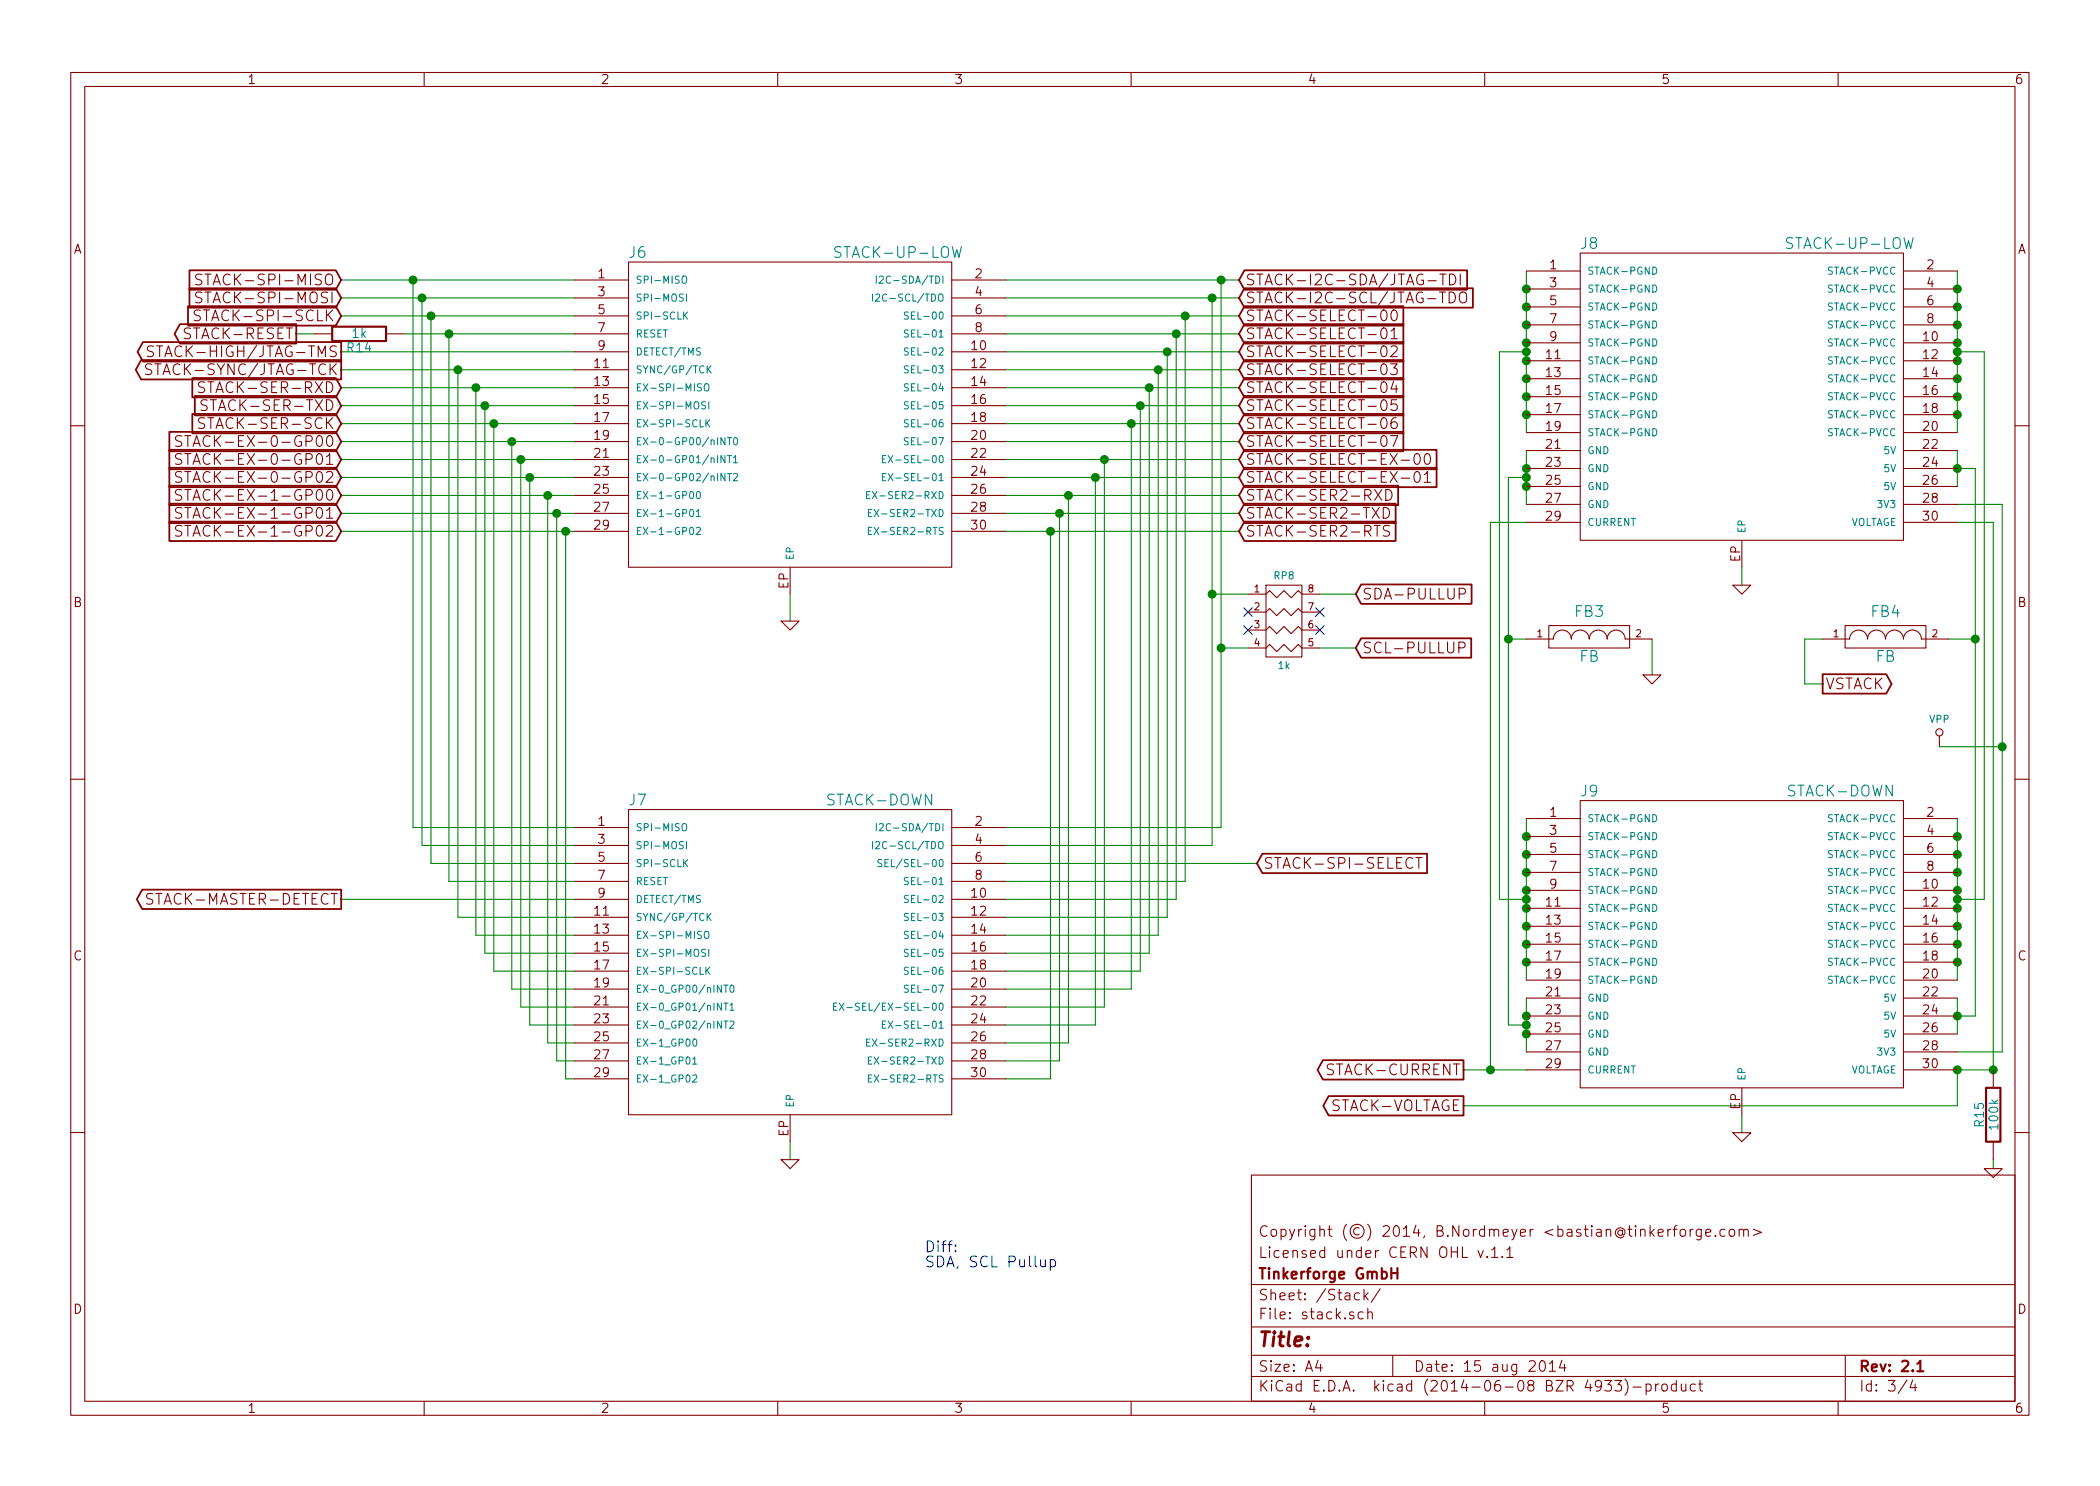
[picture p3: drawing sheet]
EESchema Schematic File Version 4
EELAYER 26 0
EELAYER END
$Descr A4 11693 8268
encoding utf-8
Sheet 3 4
Title ""
Date "15 aug 2014"
Rev "2.1"
Comp "Tinkerforge GmbH"
Comment1 "Licensed under CERN OHL v.1.1"
Comment2 "Copyright (©) 2014, B.Nordmeyer <bastian@tinkerforge.com>"
Comment3 ""
Comment4 ""
$EndDescr
$Comp
L tinkerforge:VPP #PWR073
U 1 1
P 10800 4150
F 0 "#PWR073" H 10800 4350 40  0001 C CNN
F 1 "VPP" H 10800 4300 40  0000 C CNN
F 2 "" H 10800 4150 60  0001 C CNN
F 3 "" H 10800 4150 60  0001 C CNN
	1    10800 4150
	1    0    0    -1  
$EndComp
Connection ~ 11100 5950
Wire Wire Line
	11100 6500 11100 6450
Wire Wire Line
	7350 3300 7550 3300
Wire Wire Line
	6950 3600 6800 3600
Connection ~ 6800 3600
Wire Wire Line
	1900 5000 3200 5000
Connection ~ 5850 2950
Wire Wire Line
	5850 2950 5850 6000
Wire Wire Line
	5850 6000 5600 6000
Connection ~ 5950 2750
Wire Wire Line
	5600 5800 5950 5800
Wire Wire Line
	5950 5800 5950 2750
Connection ~ 6150 2550
Wire Wire Line
	6150 2550 6150 5600
Wire Wire Line
	5600 2450 6900 2450
Wire Wire Line
	6150 5600 5600 5600
Connection ~ 6350 2250
Wire Wire Line
	6350 2250 6350 5400
Wire Wire Line
	6350 5400 5600 5400
Connection ~ 6450 2050
Wire Wire Line
	6450 2050 6450 5200
Wire Wire Line
	6450 5200 5600 5200
Connection ~ 6550 1850
Wire Wire Line
	6550 1850 6550 5000
Wire Wire Line
	6550 5000 5600 5000
Wire Wire Line
	5600 4800 7000 4800
Connection ~ 6800 1550
Wire Wire Line
	6800 1550 6800 4600
Wire Wire Line
	6800 4600 5600 4600
Wire Wire Line
	3200 2150 1900 2150
Wire Wire Line
	3200 1850 2250 1850
Connection ~ 2700 2250
Wire Wire Line
	3200 2250 1900 2250
Wire Wire Line
	5600 2850 6900 2850
Wire Wire Line
	6900 2350 5600 2350
Wire Wire Line
	3200 5300 2700 5300
Wire Wire Line
	2700 5300 2700 2250
Wire Wire Line
	2850 2450 2850 5500
Wire Wire Line
	2850 5500 3200 5500
Connection ~ 2950 2650
Wire Wire Line
	3200 5700 2950 5700
Wire Wire Line
	2950 5700 2950 2650
Connection ~ 3100 2850
Wire Wire Line
	3200 5900 3100 5900
Wire Wire Line
	3100 5900 3100 2850
Wire Wire Line
	1900 2350 3200 2350
Wire Wire Line
	1900 2950 3200 2950
Wire Wire Line
	1900 2750 3200 2750
Wire Wire Line
	1900 2550 3200 2550
Wire Wire Line
	4400 3450 4400 3300
Wire Wire Line
	9700 3250 9700 3150
Wire Wire Line
	10900 2800 11150 2800
Wire Wire Line
	11150 2800 11150 5850
Wire Wire Line
	11150 5850 10900 5850
Wire Wire Line
	10900 5650 11000 5650
Wire Wire Line
	6900 2150 5600 2150
Wire Wire Line
	6900 1950 5600 1950
Wire Wire Line
	6900 1550 5600 1550
Connection ~ 2300 1550
Wire Wire Line
	3200 4600 2300 4600
Wire Wire Line
	2300 4600 2300 1550
Connection ~ 2400 1750
Wire Wire Line
	3200 4800 2400 4800
Wire Wire Line
	2400 4800 2400 1750
Wire Wire Line
	1900 1950 3200 1950
Wire Wire Line
	3200 1750 1900 1750
Wire Wire Line
	1900 1550 3200 1550
Connection ~ 8400 3550
Wire Wire Line
	8500 3550 8400 3550
Wire Wire Line
	8350 1950 8350 5000
Wire Wire Line
	10150 3800 10050 3800
Wire Wire Line
	10050 3800 10050 3550
Wire Wire Line
	10050 3550 10150 3550
Connection ~ 11000 3550
Connection ~ 8300 5950
Wire Wire Line
	8300 5950 8300 2900
Wire Wire Line
	8300 2900 8500 2900
Wire Wire Line
	10900 6150 10900 5950
Wire Wire Line
	10900 6150 8150 6150
Connection ~ 8500 1950
Wire Wire Line
	8350 1950 8500 1950
Connection ~ 8500 5000
Wire Wire Line
	8350 5000 8500 5000
Connection ~ 8500 2650
Wire Wire Line
	8500 2650 8400 2650
Wire Wire Line
	8400 2650 8400 5700
Connection ~ 8500 5700
Wire Wire Line
	8400 5700 8500 5700
Connection ~ 8500 5750
Connection ~ 10900 4750
Connection ~ 10900 4950
Connection ~ 10900 5150
Connection ~ 10900 5350
Connection ~ 8500 5350
Connection ~ 8500 5250
Wire Wire Line
	8500 5450 8500 4550
Connection ~ 8500 5050
Connection ~ 8500 5150
Connection ~ 8500 4950
Connection ~ 8500 4750
Connection ~ 10900 2600
Connection ~ 8500 2700
Wire Wire Line
	8500 2500 8500 2800
Connection ~ 10900 2200
Connection ~ 10900 2000
Connection ~ 10900 1700
Connection ~ 8500 2200
Connection ~ 8500 2000
Connection ~ 8500 1800
Connection ~ 8500 1600
Connection ~ 8500 1700
Connection ~ 8500 1900
Connection ~ 8500 2100
Wire Wire Line
	8500 1500 8500 2400
Connection ~ 8500 2300
Connection ~ 10900 1600
Connection ~ 10900 1800
Connection ~ 10900 1900
Connection ~ 10900 2100
Wire Wire Line
	10900 1500 10900 2400
Connection ~ 10900 2300
Connection ~ 8500 2600
Wire Wire Line
	10900 2500 10900 2700
Connection ~ 8500 4650
Connection ~ 8500 4850
Connection ~ 10900 5250
Connection ~ 10900 5050
Connection ~ 10900 4850
Wire Wire Line
	10900 5450 10900 4550
Connection ~ 10900 4650
Connection ~ 10900 5650
Wire Wire Line
	8500 5850 8500 5550
Connection ~ 8500 5650
Wire Wire Line
	10900 5000 11050 5000
Connection ~ 10900 5000
Wire Wire Line
	11050 5000 11050 1950
Wire Wire Line
	11050 1950 10900 1950
Connection ~ 10900 1950
Wire Wire Line
	8150 5950 8500 5950
Wire Wire Line
	10900 2900 11100 2900
Wire Wire Line
	11100 2900 11100 5950
Wire Wire Line
	11100 5950 10900 5950
Wire Wire Line
	10850 3550 11000 3550
Wire Wire Line
	9200 3750 9200 3550
Wire Wire Line
	3200 1650 1900 1650
Wire Wire Line
	1900 2050 3200 2050
Wire Wire Line
	2500 1850 2500 4900
Wire Wire Line
	2500 4900 3200 4900
Connection ~ 2500 1850
Wire Wire Line
	2350 1650 2350 4700
Wire Wire Line
	2350 4700 3200 4700
Connection ~ 2350 1650
Wire Wire Line
	6900 1650 5600 1650
Wire Wire Line
	6900 1850 5600 1850
Wire Wire Line
	6900 2050 5600 2050
Wire Wire Line
	6900 2250 5600 2250
Wire Wire Line
	10900 2600 11000 2600
Wire Wire Line
	11000 2600 11000 5650
Wire Wire Line
	10900 5550 10900 5750
Wire Wire Line
	10800 4150 11150 4150
Connection ~ 11150 4150
Wire Wire Line
	9700 6300 9700 6200
Wire Wire Line
	4400 6450 4400 6350
Wire Wire Line
	1900 2650 3200 2650
Wire Wire Line
	1900 2850 3200 2850
Wire Wire Line
	3150 2950 3150 6000
Wire Wire Line
	3150 6000 3200 6000
Connection ~ 3150 2950
Wire Wire Line
	3050 2750 3050 5800
Wire Wire Line
	3050 5800 3200 5800
Connection ~ 3050 2750
Wire Wire Line
	2900 2550 2900 5600
Wire Wire Line
	2900 5600 3200 5600
Connection ~ 2900 2550
Wire Wire Line
	2750 2350 2750 5400
Wire Wire Line
	2750 5400 3200 5400
Connection ~ 2750 2350
Wire Wire Line
	3200 5200 2650 5200
Wire Wire Line
	2650 5200 2650 2150
Wire Wire Line
	6900 2650 5600 2650
Wire Wire Line
	5600 2750 6900 2750
Wire Wire Line
	5600 2950 6900 2950
Connection ~ 2650 2150
Wire Wire Line
	3200 2450 1900 2450
Connection ~ 2850 2450
Connection ~ 10900 5950
Wire Wire Line
	1650 1850 1750 1850
Wire Wire Line
	5600 1750 6900 1750
Wire Wire Line
	5600 4700 6750 4700
Wire Wire Line
	6750 4700 6750 1650
Connection ~ 6750 1650
Wire Wire Line
	5600 4900 6600 4900
Wire Wire Line
	6600 4900 6600 1750
Connection ~ 6600 1750
Wire Wire Line
	5600 5100 6500 5100
Wire Wire Line
	6500 5100 6500 1950
Connection ~ 6500 1950
Wire Wire Line
	5600 5300 6400 5300
Wire Wire Line
	6400 5300 6400 2150
Connection ~ 6400 2150
Wire Wire Line
	5600 5500 6300 5500
Wire Wire Line
	6300 5500 6300 2350
Connection ~ 6300 2350
Wire Wire Line
	5600 5700 6100 5700
Wire Wire Line
	5600 2550 6900 2550
Wire Wire Line
	6100 5700 6100 2650
Connection ~ 6100 2650
Wire Wire Line
	5600 5900 5900 5900
Wire Wire Line
	5900 5900 5900 2850
Connection ~ 5900 2850
Wire Wire Line
	2550 2050 2550 5100
Wire Wire Line
	2550 5100 3200 5100
Connection ~ 2550 2050
Connection ~ 6750 3300
Wire Wire Line
	7350 3600 7550 3600
Wire Wire Line
	6950 3300 6750 3300
$Comp
L tinkerforge:GND #PWR074
U 1 1
P 11100 6500
F 0 "#PWR074" H 11100 6500 30  0001 C CNN
F 1 "GND" H 11100 6430 30  0001 C CNN
F 2 "" H 11100 6500 60  0001 C CNN
F 3 "" H 11100 6500 60  0001 C CNN
	1    11100 6500
	1    0    0    -1  
$EndComp
$Comp
L tinkerforge:R R15
U 1 1
P 11100 6200
F 0 "R15" V 11180 6200 50  0000 C CNN
F 1 "100k" V 11100 6200 50  0000 C CNN
F 2 "R0603" H 11100 6200 60  0001 C CNN
F 3 "" H 11100 6200 60  0001 C CNN
	1    11100 6200
	-1   0    0    1   
$EndComp
NoConn ~ 6950 3400
NoConn ~ 6950 3500
NoConn ~ 7350 3400
NoConn ~ 7350 3500
$Comp
L tinkerforge:R_PACK4 RP8
U 1 1
P 7150 3650
F 0 "RP8" H 7150 4100 40  0000 C CNN
F 1 "1k" H 7150 3600 40  0000 C CNN
F 2 "0603X4" H 7150 3650 60  0001 C CNN
F 3 "" H 7150 3650 60  0001 C CNN
	1    7150 3650
	1    0    0    -1  
$EndComp
$Comp
L tinkerforge:R R14
U 1 1
P 2000 1850
F 0 "R14" V 2080 1850 50  0000 C CNN
F 1 "1k" V 2000 1850 50  0000 C CNN
F 2 "R0603" H 2000 1850 60  0001 C CNN
F 3 "" H 2000 1850 60  0001 C CNN
	1    2000 1850
	0    1    1    0   
$EndComp
Text GLabel 7550 3600 2    60   Input ~ 0
SCL-PULLUP
Text GLabel 7550 3300 2    60   Input ~ 0
SDA-PULLUP
Text GLabel 1900 2650 0    60   Input ~ 0
STACK-EX-0-GP02
Text GLabel 1900 2750 0    60   Input ~ 0
STACK-EX-1-GP00
$Comp
L tinkerforge:GND #PWR075
U 1 1
P 4400 6450
F 0 "#PWR075" H 4400 6450 30  0001 C CNN
F 1 "GND" H 4400 6380 30  0001 C CNN
F 2 "" H 4400 6450 60  0001 C CNN
F 3 "" H 4400 6450 60  0001 C CNN
	1    4400 6450
	1    0    0    -1  
$EndComp
$Comp
L tinkerforge:GND #PWR076
U 1 1
P 4400 3450
F 0 "#PWR076" H 4400 3450 30  0001 C CNN
F 1 "GND" H 4400 3380 30  0001 C CNN
F 2 "" H 4400 3450 60  0001 C CNN
F 3 "" H 4400 3450 60  0001 C CNN
	1    4400 3450
	1    0    0    -1  
$EndComp
$Comp
L tinkerforge:GND #PWR077
U 1 1
P 9700 6300
F 0 "#PWR077" H 9700 6300 30  0001 C CNN
F 1 "GND" H 9700 6230 30  0001 C CNN
F 2 "" H 9700 6300 60  0001 C CNN
F 3 "" H 9700 6300 60  0001 C CNN
	1    9700 6300
	1    0    0    -1  
$EndComp
$Comp
L tinkerforge:GND #PWR078
U 1 1
P 9700 3250
F 0 "#PWR078" H 9700 3250 30  0001 C CNN
F 1 "GND" H 9700 3180 30  0001 C CNN
F 2 "" H 9700 3250 60  0001 C CNN
F 3 "" H 9700 3250 60  0001 C CNN
	1    9700 3250
	1    0    0    -1  
$EndComp
Text GLabel 1900 5000 0    60   Output ~ 0
STACK-MASTER-DETECT
Text GLabel 6900 2950 2    60   Input ~ 0
STACK-SER2-RTS
$Comp
L tinkerforge:STACK-DOWN-1 J7
U 1 1
P 4400 5300
F 0 "J7" H 3550 6150 60  0000 C CNN
F 1 "STACK-DOWN" H 4900 6150 60  0000 C CNN
F 2 "BTB08-ACS-BTM" H 4400 5300 60  0001 C CNN
F 3 "" H 4400 5300 60  0001 C CNN
	1    4400 5300
	1    0    0    -1  
$EndComp
Text GLabel 1900 2950 0    60   Input ~ 0
STACK-EX-1-GP02
Text GLabel 7000 4800 2    60   Input ~ 0
STACK-SPI-SELECT
Text GLabel 1900 2050 0    60   Output ~ 0
STACK-SYNC/JTAG-TCK
Text GLabel 1900 1950 0    60   Output ~ 0
STACK-HIGH/JTAG-TMS
Text GLabel 8150 6150 0    60   Output ~ 0
STACK-VOLTAGE
Text GLabel 8150 5950 0    60   Output ~ 0
STACK-CURRENT
$Comp
L tinkerforge:STACK-UP-2 J8
U 1 1
P 9700 2200
F 0 "J8" H 8850 3050 60  0000 C CNN
F 1 "STACK-UP-LOW" H 10300 3050 60  0000 C CNN
F 2 "BTB08-ACS-TOP" H 9700 2200 60  0001 C CNN
F 3 "" H 9700 2200 60  0001 C CNN
	1    9700 2200
	1    0    0    -1  
$EndComp
$Comp
L tinkerforge:STACK-DOWN-2 J9
U 1 1
P 9700 5250
F 0 "J9" H 8850 6100 60  0000 C CNN
F 1 "STACK-DOWN" H 10250 6100 60  0000 C CNN
F 2 "BTB08-ACS-BTM" H 9700 5250 60  0001 C CNN
F 3 "" H 9700 5250 60  0001 C CNN
	1    9700 5250
	1    0    0    -1  
$EndComp
Text GLabel 6900 2850 2    60   Input ~ 0
STACK-SER2-TXD
Text GLabel 6900 2750 2    60   Input ~ 0
STACK-SER2-RXD
Text GLabel 1650 1850 0    60   Output ~ 0
STACK-RESET
Text GLabel 1900 2850 0    60   Input ~ 0
STACK-EX-1-GP01
Text GLabel 6900 2650 2    60   Input ~ 0
STACK-SELECT-EX-01
Text GLabel 6900 2550 2    60   Input ~ 0
STACK-SELECT-EX-00
Text GLabel 6900 2450 2    60   Input ~ 0
STACK-SELECT-07
Text GLabel 6900 2350 2    60   Input ~ 0
STACK-SELECT-06
Text GLabel 6900 2250 2    60   Input ~ 0
STACK-SELECT-05
Text GLabel 6900 2150 2    60   Input ~ 0
STACK-SELECT-04
Text GLabel 6900 2050 2    60   Input ~ 0
STACK-SELECT-03
Text GLabel 6900 1950 2    60   Input ~ 0
STACK-SELECT-02
Text GLabel 6900 1850 2    60   Input ~ 0
STACK-SELECT-01
Text GLabel 6900 1750 2    60   Input ~ 0
STACK-SELECT-00
Text GLabel 1900 2550 0    60   Input ~ 0
STACK-EX-0-GP01
Text GLabel 1900 2450 0    60   Input ~ 0
STACK-EX-0-GP00
Text GLabel 1900 2350 0    60   Input ~ 0
STACK-SER-SCK
Text GLabel 1900 2250 0    60   Input ~ 0
STACK-SER-TXD
Text GLabel 1900 2150 0    60   Input ~ 0
STACK-SER-RXD
Text GLabel 6900 1650 2    60   Input ~ 0
STACK-I2C-SCL/JTAG-TDO
Text GLabel 6900 1550 2    60   Input ~ 0
STACK-I2C-SDA/JTAG-TDI
Text GLabel 1900 1750 0    60   Input ~ 0
STACK-SPI-SCLK
Text GLabel 1900 1650 0    60   Input ~ 0
STACK-SPI-MOSI
Text GLabel 1900 1550 0    60   Input ~ 0
STACK-SPI-MISO
$Comp
L tinkerforge:GND #PWR079
U 1 1
P 9200 3750
F 0 "#PWR079" H 9200 3750 30  0001 C CNN
F 1 "GND" H 9200 3680 30  0001 C CNN
F 2 "" H 9200 3750 60  0001 C CNN
F 3 "" H 9200 3750 60  0001 C CNN
	1    9200 3750
	1    0    0    -1  
$EndComp
Text GLabel 10150 3800 2    60   Output ~ 0
VSTACK
$Comp
L tinkerforge:STACK-UP-1 J6
U 1 1
P 4400 2250
F 0 "J6" H 3550 3100 60  0000 C CNN
F 1 "STACK-UP-LOW" H 5000 3100 60  0000 C CNN
F 2 "BTB08-ACS-TOP" H 4400 2250 60  0001 C CNN
F 3 "" H 4400 2250 60  0001 C CNN
	1    4400 2250
	1    0    0    -1  
$EndComp
$Comp
L tinkerforge:FILTER FB3
U 1 1
P 8850 3550
F 0 "FB3" H 8850 3700 60  0000 C CNN
F 1 "FB" H 8850 3450 60  0000 C CNN
F 2 "C0603" H 8850 3550 60  0001 C CNN
F 3 "" H 8850 3550 60  0001 C CNN
	1    8850 3550
	1    0    0    -1  
$EndComp
$Comp
L tinkerforge:FILTER FB4
U 1 1
P 10500 3550
F 0 "FB4" H 10500 3700 60  0000 C CNN
F 1 "FB" H 10500 3450 60  0000 C CNN
F 2 "C0603" H 10500 3550 60  0001 C CNN
F 3 "" H 10500 3550 60  0001 C CNN
	1    10500 3550
	1    0    0    -1  
$EndComp
Text Notes 5150 7050 0    60   ~ 0
Diff:\nSDA, SCL Pullup
$EndSCHEMATC
